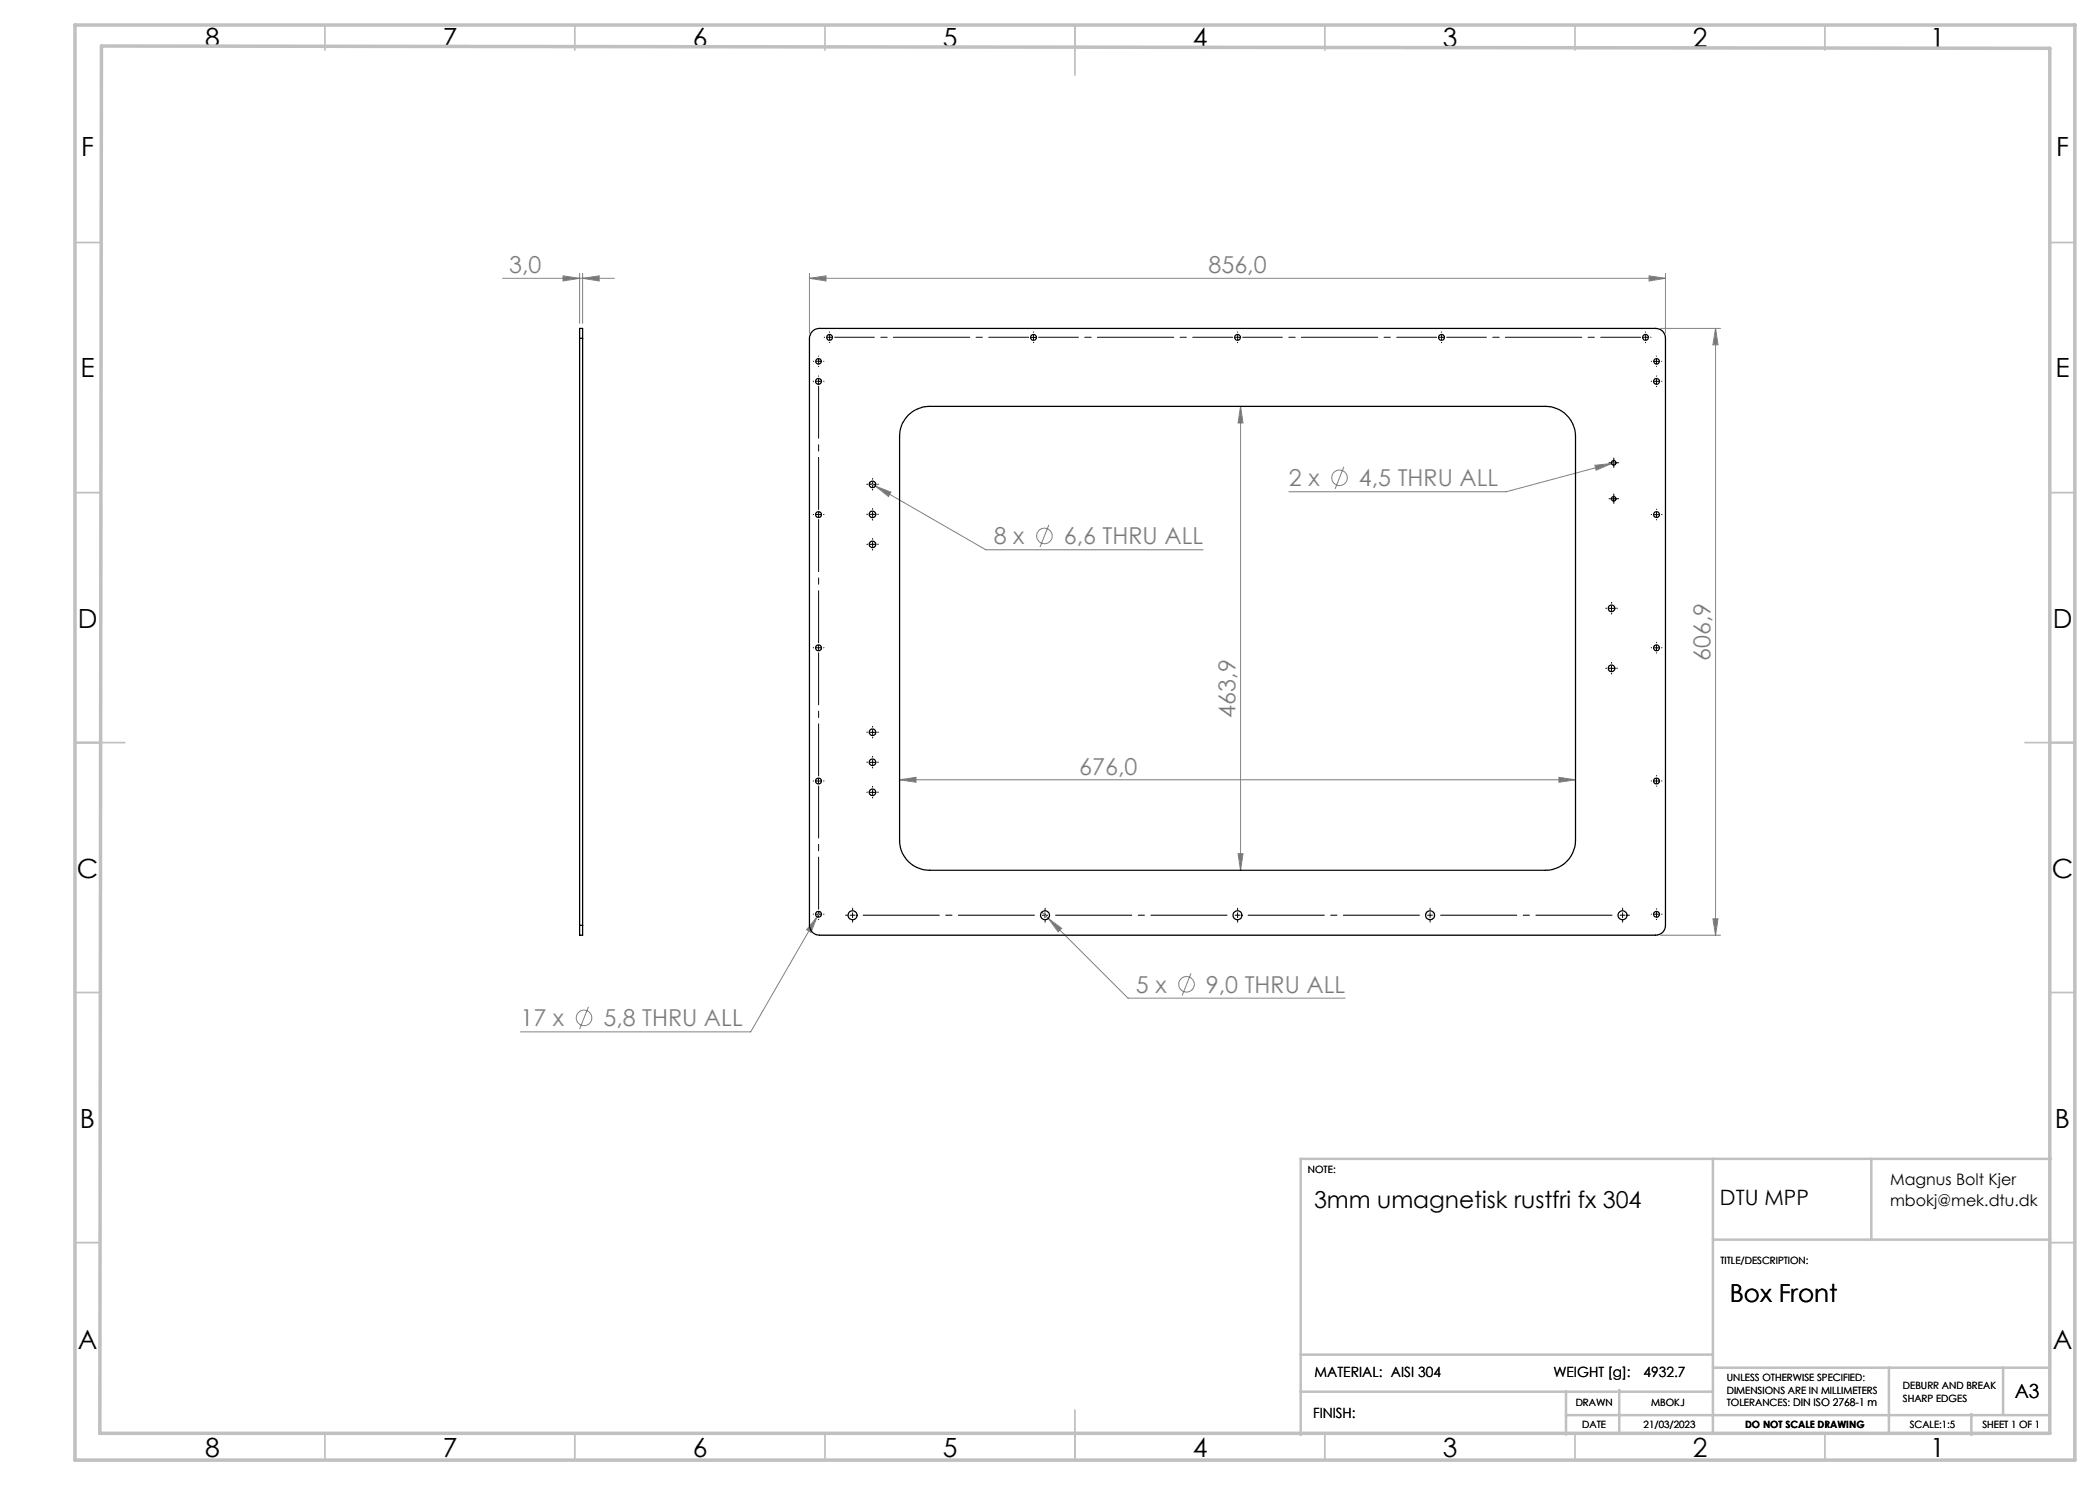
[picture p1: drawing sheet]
<svg xmlns="http://www.w3.org/2000/svg" width="420mm" height="297mm" viewBox="0 0 420 297" stroke-linecap="round" stroke-linejoin="round" font-family="sans-serif">
<g fill="none" stroke="#808080" stroke-width=".2">
<path d="M100.5 55.7h22.4M112.6 55.2l3.3 .5-3.3 .5zM115.9 54.7v10M116.5 55.7l3.3-.5v1zM116.5 54.7v10M161.9 55.7l3.3-.5v1zM161.9 54.7v12M161.9 55.7h171.2M329.8 55.2l3.3 .5-3.3 .5zM333.1 54.7v12M332.1 65.7h12M343.1 65.7l.5 3.3h-1z"/>
<path d="M343.1 65.7v121.3M173.9 96.6l1.2 .6M175.1 97.2l3.1 1.2-.5 .9zM175.1 97.2l22.1 12.8h43.4M248.1 81.3l.5 3.3h-1zM248.1 81.3v92.8M268.8 93.3l-1.8 4.5M319 93.1l3.3-.4-3.1 1.3zM322.3 92.7l-21.1 5.7h-43.4M323.2 92.5l-.9 .2M209.8 105l-1.8 4.4M179.9 156l3.3-.5v1z"/>
<path d="M179.9 156h135.2M311.8 155.5l3.3 .5-3.3 .5zM247.6 170.7h1l-.5 3.4zM163.4 183.4l-1.2 3.1-.9-.6zM163.4 183.4l-13.3 23h-46M164 182.3l-.6 1.1M208.4 182.4l1.3 1.3M209.7 183.7l2.6 2-.7 .7zM209.7 183.7l15.9 15.9h43.4M238.2 194.7l-1.8 4.4M332.1 187h12M342.6 183.8h1l-.5 3.2z"/>
<path d="M117.7 201.4l-1.8 4.4"/>
<circle cx="267.9" cy="95.6" r="1.55"/>
<circle cx="208.9" cy="107.2" r="1.55"/>
<circle cx="237.3" cy="196.9" r="1.55"/>
<circle cx="116.8" cy="203.6" r="1.55"/>
</g>
<g fill="none" stroke="#000" stroke-width=".2" stroke-dasharray="15.2 1.3 1.3 1.3">
<path d="M162.7 76.3h-.1M162.7 72.3h.1M163.7 76.3v-.5M163.7 76.3h-.5M163.7 76.3v.5M163.7 76.3h.5M163.7 75.3v-.1M163.7 72.3v-.5M163.7 72.3h-.5M163.7 72.3v.5M163.7 72.3h.5M163.7 71.3v-.1"/>
<path d="M163.7 73.3h.1M164.7 76.3h.1M164.7 72.3h.1M164.9 67.5h-.1M165.9 67.5v-.5M165.9 67.5h-.5M165.9 67.5v.5M165.9 67.5h.5M165.9 66.5v-.1M165.9 68.5h.1M206.7 66.5v-.1M206.7 68.5h.1"/>
<path d="M247.5 67.5v-.5M247.5 67.5h-.5M247.5 67.5v.5M247.5 67.5h.5M247.5 66.5v-.1M247.5 68.5h.1M288.3 67.5v-.5M288.3 67.5h-.5M288.3 67.5v.5M288.3 67.5h.5M288.3 66.5v-.1M288.3 68.5h.1"/>
<path d="M329.1 67.5v-.5M329.1 67.5h-.5M329.1 67.5v.5M329.1 67.5h.5M329.1 66.5v-.1M329.1 68.5h.1M330.1 67.5h.1M330.3 76.3h-.1M330.3 72.3h.1M331.3 75.3v-.1M331.3 77.3h.1M331.3 71.3v-.1"/>
<path d="M331.3 73.3h.1M332.3 76.3h.1M332.3 72.3h.1M173.5 96.9h-.1M174.5 95.9v-.2M174.5 97.9v.1M175.5 96.9h.2M322.3 99.8h-.5M322.3 92.6h-.5M322.8 99.3v-.5M322.8 92.1v-.5M322.8 93.1v.4"/>
<path d="M323.3 99.8h.4M323.3 92.6h.4M162.7 102.9h-.1M163.7 102.9v-.5M163.7 102.9h-.5M163.7 102.9v.5M163.7 102.9h.5M164.7 102.9h.1M173.5 108.9h-.1M173.5 102.9h-.1M174.5 107.9v-.2M174.5 109.9v.1"/>
<path d="M174.5 101.9v-.2M174.5 103.9v.1M175.5 108.9h.2M175.5 102.9h.2M322.8 100.3v.4M330.3 102.9h-.1M331.3 101.9v-.1M331.3 103.9v.1M332.3 102.9h.1M162.7 129.5h-.1M163.7 129.5v-.5M163.7 129.5h-.5"/>
<path d="M163.7 129.5v.5M163.7 129.5h.5M164.7 129.5h.1M321.3 133.6h-.1M321.3 121.6h-.1M322.3 132.6v-.1M322.3 134.6v.2M322.3 120.6v-.1M322.3 122.6v.2M323.3 133.6h.2M323.3 121.6h.2M330.3 129.5h-.1"/>
<path d="M331.3 128.5h.1M331.3 130.5v.1M332.3 129.5h.1M162.7 156.2h-.1M164.7 156.2h.1M173.5 146.4h-.1M173.5 152.4h-.1M173.5 158.4h-.1M174.5 145.4v-.1M174.5 147.4v.2M174.5 151.4v-.1M174.5 153.4v.2"/>
<path d="M174.5 157.4v-.1M174.5 159.4v.2M175.5 146.4h.2M175.5 152.4h.2M175.5 158.4h.2M330.3 156.2h-.1M331.3 155.2v-.1M331.3 157.2v.1M332.3 156.2h.1M162.7 182.8h-.1M163.7 182.8v-.5M163.7 182.8h-.5"/>
<path d="M163.7 182.8v.5M163.7 182.8h.5M163.7 183.8v.1M164.7 182.8h.1M169.5 183h-.4M170.5 183v-.5M170.5 183h-.5M170.5 183v.5M170.5 183h.5M170.5 182v-.4M170.5 184v.4M209 182v-.4"/>
<path d="M209 184v.4M247.5 183v-.5M247.5 183h-.5M247.5 183v.5M247.5 183h.5M247.5 182v-.4M247.5 184v.4M286 183v-.5M286 183h-.5M286 183v.5M286 183h.5M286 182v-.4"/>
<path d="M286 184v.4M324.5 183v-.5M324.5 183h-.5M324.5 183v.5M324.5 183h.5M324.5 182v-.4M324.5 184v.4M325.5 183h.4M330.3 182.8h-.1M331.3 181.8h.1M331.3 183.8v.1M332.3 182.8h.1"/>
</g>
<path d="M171.5 183h36.5M210 183h36.5M248.5 183h36.5M287 183h36.5" fill="none" stroke="#000" stroke-width=".2" stroke-dasharray="15.2 1.3 1.3 1.3" stroke-dashoffset="-1.1"/>
<path d="M163.7 101.9v-24.6M163.7 128.5v-24.6M163.7 155.2v-24.7M163.7 181.8v-24.6" fill="none" stroke="#000" stroke-width=".2" stroke-dasharray="15.2 1.3 1.3 1.3" stroke-dashoffset="4.8"/>
<path d="M166.9 67.5h38.8M207.7 67.5h38.8M248.5 67.5h38.8M289.3 67.5h38.8" fill="none" stroke="#000" stroke-width=".2" stroke-dasharray="15.2 1.3 1.3 1.3" stroke-dashoffset="7.3"/>
<g fill="none" stroke="#000" stroke-width=".2">
<path d="M206.2 67.5h1M206.7 67v1M330.8 76.3h1M330.8 72.3h1M331.3 71.8v1M331.3 75.8v1M174 96.9h1M174.5 96.4v1M322.2 99.8h1.1M322.2 92.6h1.1M322.7 92.1v1M322.7 99.3v1"/>
<path d="M174 108.9h1M174 102.9h1M174.5 102.4v1M174.5 108.4v1M330.8 102.9h1M331.3 102.4v1M321.8 133.7h1M321.8 121.7h1M322.3 121.2v1M322.3 133.2v1M330.8 129.6h1M331.3 129.1v1"/>
<path d="M163.2 156.2h1M163.7 155.7v1M174 146.5h1M174 152.5h1M174 158.5h1M174.5 145.9v1.1M174.5 151.9v1.1M174.5 158v1M330.8 156.2h1M331.3 155.7v1M208.5 183.1h1M209 182.6v.9"/>
<path d="M330.8 182.8h1M331.3 182.3v1.1"/>
</g>
<g fill="none" stroke="#c0c0c0" stroke-width=".35">
<path d="M65 5v5M115 5v5M165 5v5M215 5v10M265 5v5M315 5v5M365 5v5M15 48.5h5M410 48.5h5M15 98.5h5M410 98.5h5M15 148.5h10"/>
<path d="M405 148.5h10M15 198.5h5M410 198.5h5M15 248.5h5M410 248.5h5M65 287v5M115 287v5M165 287v5M215 282v10M265 287v5M315 287v5M365 287v5"/>
</g>
<g fill="none" stroke="#c0c0c0" stroke-width=".5">
<path d="M342.6 231.8v54.8M374.3 231.8v16.1M410.2 231.8h-150.1v55.2M342.6 247.9h67.5M260.1 278.3h82.5M260.1 270.9h82.5M313.2 278.3v8.6M323.8 278v8.7M342.6 273.5h67.4M377.8 273.5v13.2M400.6 273.5v9.3M313.2 283h96.8"/>
<path d="M394.3 282.8v4.2"/>
</g>
<path d="M15 5h400v287h-400zM20.3 9.2l389.7 .5v277h-390z" fill="none" stroke="#c0c0c0" stroke-width=".7"/>
<g fill="#808080">
<path d="M161.9 55.7l3.3-.5v1zM329.8 55.2l3.3 .5-3.3 .5zM209.7 183.7l1.9 2.7 .7-.7zM175.1 97.2l2.6 2.1 .5-.9zM163.4 183.4l-2.1 2.5 .9 .6zM319 93.1l.2 .9 3.1-1.3zM179.9 156l3.3-.5v1zM311.8 155.5l3.3 .5-3.3 .5zM112.6 55.2l3.3 .5-3.3 .5zM116.5 55.7l3.3-.5v1z"/>
<path d="M343.1 65.7l.5 3.3h-1zM342.6 183.8h1l-.5 3.2zM248.1 81.3l.5 3.3h-1zM247.6 170.7h1l-.5 3.4z"/>
</g>
<g fill="none" stroke="#000" stroke-width=".25">
<path d="M115.9 67.7v-2h.6v2M115.9 67.7v117.4M115.9 67.7h.6M116.5 67.7v117.4M162.5 66.2a1.91 1.91 0 0 1 1.4-.5h167.2a1.93 1.93 0 0 1 2 2v117.4a1.93 1.93 0 0 1-2 1.9h-167.2a1.99 1.99 0 0 1-2-1.9v-117.4l.2-.8zM181.6 83a6.1 6.1 0 0 1 4.3-1.7h123.2a6 6 0 0 1 6 6v80.8a6 6 0 0 1-6 6h-123.2a6 6 0 0 1-6-6l.1-81.5a5.7 5.7 0 0 1 1.6-3.6zM115.9 185.1v1.9h.6v-1.9M115.9 185.1h.6"/>
<circle cx="163.7" cy="76.3" r=".59"/>
<circle cx="163.7" cy="72.3" r=".55"/>
<circle cx="165.9" cy="67.5" r=".58"/>
<circle cx="206.7" cy="67.5" r=".59"/>
<circle cx="247.5" cy="67.5" r=".58"/>
<circle cx="288.3" cy="67.5" r=".59"/>
<circle cx="329.1" cy="67.5" r=".58"/>
<circle cx="331.3" cy="76.3" r=".59"/>
<circle cx="331.3" cy="72.3" r=".55"/>
<circle cx="174.5" cy="96.9" r=".66"/>
<circle cx="322.7" cy="92.6" r=".45"/>
<circle cx="322.7" cy="99.8" r=".44"/>
<circle cx="163.7" cy="102.9" r=".59"/>
<circle cx="174.5" cy="108.9" r=".66"/>
<circle cx="174.5" cy="102.9" r=".66"/>
<circle cx="331.3" cy="102.9" r=".59"/>
<circle cx="163.7" cy="129.6" r=".59"/>
<circle cx="322.3" cy="133.7" r=".67"/>
<circle cx="322.3" cy="121.7" r=".67"/>
<circle cx="331.3" cy="129.6" r=".59"/>
<circle cx="163.7" cy="156.2" r=".59"/>
<circle cx="174.5" cy="158.5" r=".66"/>
<circle cx="174.5" cy="146.4" r=".66"/>
<circle cx="174.5" cy="152.5" r=".65"/>
<circle cx="331.3" cy="156.2" r=".59"/>
<circle cx="163.7" cy="182.9" r=".59"/>
<circle cx="170.5" cy="183.1" r=".9"/>
<circle cx="209" cy="183.1" r=".89"/>
<circle cx="247.5" cy="183.1" r=".89"/>
<circle cx="286" cy="183.1" r=".9"/>
<circle cx="324.5" cy="183.1" r=".89"/>
<circle cx="331.3" cy="182.9" r=".59"/>
</g>
<g font-size="5.3">
<text x="41" y="9.5">8</text>
<text x="88.5" y="9.5">7</text>
<text x="138.5" y="9.5">6</text>
<text x="188.5" y="9.5">5</text>
<text x="238.5" y="9.5">4</text>
<text x="288.5" y="9.5">3</text>
<text x="338.5" y="9.5">2</text>
<text x="386" y="9.5">1</text>
<text x="16.2" y="31.3">F</text>
<text x="411.2" y="31.3">F</text>
<text x="16.1" y="75.5">E</text>
<text x="411.1" y="75.5">E</text>
<text x="15.5" y="125.5">D</text>
<text x="410.5" y="125.5">D</text>
<text x="15.4" y="175.5">C</text>
<text x="410.4" y="175.5">C</text>
<text x="16" y="225.5">B</text>
<text x="411" y="225.5">B</text>
<text x="15.5" y="269.8">A</text>
<text x="410.5" y="269.8">A</text>
<text x="41" y="291.5">8</text>
<text x="88.5" y="291.5">7</text>
<text x="138.5" y="291.5">6</text>
<text x="188.5" y="291.5">5</text>
<text x="238.5" y="291.5">4</text>
<text x="288.5" y="291.5">3</text>
<text x="338.5" y="291.5">2</text>
<text x="386" y="291.5">1</text>
</g>
<text font-size="4.9" x="345.9" y="260.4">Box Front</text>
<g font-size="4.7" fill="#808080">
<text x="101.8" y="54.6">3,0</text>
<text x="241.7" y="54.6">856,0</text>
<text x="257.8" y="97.3">2 x</text>
<text x="271.8" y="97.3">4,5 THRU ALL</text>
<text x="198.8" y="108.9">8 x</text>
<text x="212.8" y="108.9">6,6 THRU ALL</text>
<text x="342.1" y="132.2" transform="rotate(-90 342.1 132.2)">606,9</text>
<text x="247.1" y="143.5" transform="rotate(-90 247.1 143.5)">463,9</text>
<text x="215.9" y="154.9">676,0</text>
<text x="227.2" y="198.6">5 x</text>
<text x="241.2" y="198.6">9,0 THRU ALL</text>
<text x="104.1" y="205.3">17 x</text>
<text x="120.7" y="205.3">5,8 THRU ALL</text>
</g>
<text font-size="4.7" x="262.8" y="241.7">3mm umagnetisk rustfri fx 304</text>
<text font-size="4.2" x="344" y="240.9">DTU MPP</text>
<text font-size="3.9" x="403" y="279.6">A3</text>
<g font-size="3.2">
<text x="378" y="237">Magnus Bolt Kjer</text>
<text x="378" y="241.1">mbokj@mek.dtu.dk</text>
</g>
<g font-size="2.8">
<text x="262.9" y="275.4">MATERIAL: AISI 304</text>
<text x="310.7" y="275.4">WEIGHT [g]:</text>
<text x="328.7" y="275.4">4932.7</text>
<text x="262.6" y="283.6">FINISH:</text>
</g>
<g font-size="2">
<text x="261.6" y="234.6">NOTE:</text>
<text x="344.1" y="252.7">TITLE/DESCRIPTION:</text>
<text x="315.1" y="281.3">DRAWN</text>
<text x="330.2" y="281.3">MBOKJ</text>
<text x="345.4" y="276.3">UNLESS OTHERWISE SPECIFIED:</text>
<text x="345.4" y="278.8">DIMENSIONS ARE IN MILLIMETERS</text>
<text x="345.4" y="281.3">TOLERANCES: DIN ISO 2768-1 m</text>
<text x="380.6" y="277.8">DEBURR AND BREAK</text>
<text x="380.6" y="280.3">SHARP EDGES</text>
<text x="316.4" y="285.6">DATE</text>
<text x="328.7" y="285.6">21/03/2023</text>
<text x="349" y="285.6">DO NOT SCALE DRAWING</text>
<text x="381.9" y="285.6">SCALE:1:5</text>
<text x="396.5" y="285.6">SHEET 1 OF 1</text>
</g>
</svg>
